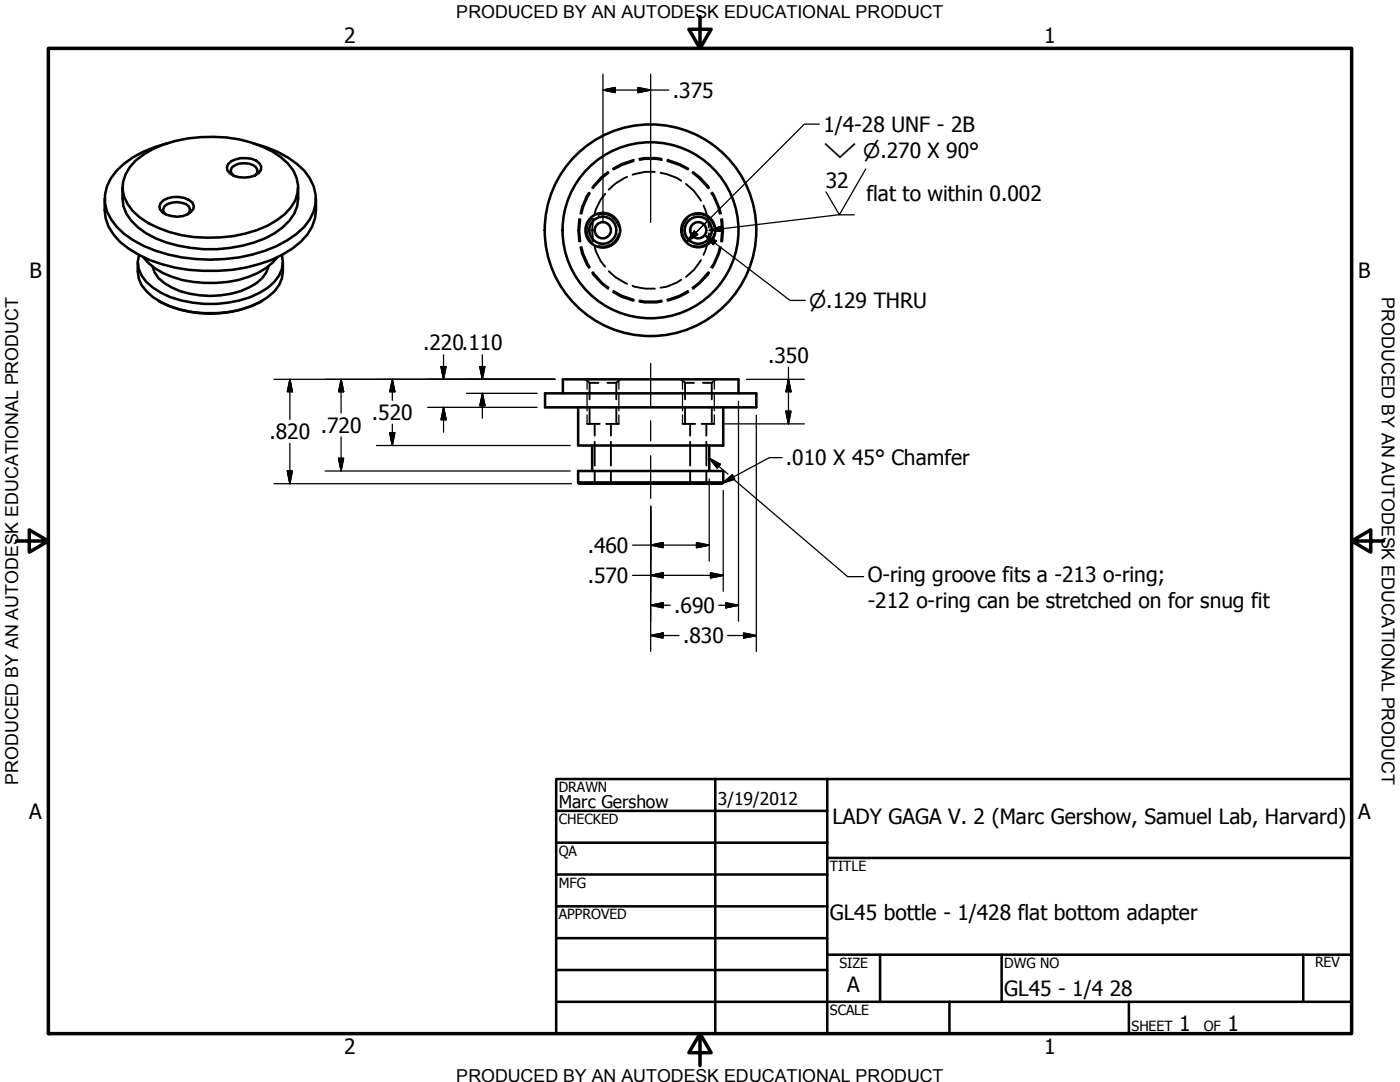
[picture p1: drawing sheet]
<svg xmlns="http://www.w3.org/2000/svg" width="279mm" height="216mm" viewBox="0 0 279 216" stroke-linecap="round" stroke-linejoin="round" font-family="sans-serif">
<!-- layer: Hidden (ANSI) -->
<g fill="none" stroke="#000" stroke-width=".38">
<path d="M117.5 38.4l-.4 .7-1 2.2-.3 1.3M117.7 38.5l-1.3 2.8-.3 1.4M120.8 38.7l-.9 1.1-1 1.9-.2 .9M121.3 34.3l-1.3 1-1.8 2.2M121.5 34.5l-1.3 1-1.8 2.1M125.2 35.3l-2.4 1.3-1.3 1.2M126.5 32.1l-2.4 .9-1.7 .8M126.5 31.9l-2.5 .8-1.7 1M127.6 31.7l1.1-.2h2.4l1 .2M127.6 31.9l1.1-.1h2.3l1.1 .1M130.7 34.3h-1.9l-2.6 .6M131.8 34.5l1.2 .2 2.1 .8 .9 .6"/>
<path d="M133.2 32.1l2.4 .9 1.7 .8M133.2 31.9l2.4 .8 1.8 1M136.9 36.7l1.6 1.4 1.4 2M138.2 34.5l1.2 1 2 2.1M138.3 34.3l1.3 1 1.9 2.2M141.9 38.5l.5 .7 .9 2.1 .3 1.4M142.2 38.4l1.3 2.9 .4 1.3M115.6 43.7l-.2 2.3 .2 2.2M115.8 49.3l.3 1.4 1 2.1 .4 .7M115.8 43.8l-.2 2.2 .2 2.2M116.1 49.3l.3 1.2 1.3 2.8M118.2 54.4l1.8 2.2 1.3 1.1"/>
<path d="M118.4 54.3l1.8 2.2 1.3 .9M118.4 43.7a13.4 13.4 0 0 0 0 4.5M118.7 49.3l.2 .9 1 1.9 .9 1.1M121.5 54.1l1.3 1.2 2.4 1.3M122.3 58.3l1.7 .9 2.5 .8M122.4 58l1.7 1 2.4 .8M126.2 57l.4 .2 2.2 .4h1.9M127.6 59.9l1.1 .2h2.3l1.1-.2M136 55.8l-.9 .6-2.1 .8-1.2 .2M137.3 58l-1.7 1-2.4 .8M137.4 58.3l-1.8 .9-2.4 .8M139.9 51.9l-1.4 1.9-1.6 1.4"/>
<path d="M140.4 41l1 2.8 .1 1.6M141.4 54.3l-2 2.2-1.2 .9M141.5 46.5l-.1 1.6-1 2.8M141.5 54.4l-.2 .5-1.7 1.7-1.3 1.1M143.6 49.3l-.3 1.2-.9 2.2-.5 .6M143.9 43.8l.2 2.2-.2 2.2M143.9 49.3l-.4 1.4-1.3 2.8M144.1 43.7l.2 2.3-.2 2.2M116.9 75.7l.3 .2M117.4 76.1l.3 .3M117.7 76.4h1.7M117.7 76.4v3.3"/>
<path d="M121.2 76.4h1.8M123 76.4v3.3M123.3 76.1l-.3 .3M123.8 75.7l-.3 .2M127.6 60.2l1.1 .2h2.4l1-.2M136 75.7l.2 .2M136.5 76.1l.2 .3M136.7 76.4h1.8M136.7 76.4v3.3M140.3 76.4h1.7M142 76.4v3.3M142.3 76.1l-.3 .3"/>
<path d="M142.8 75.7l-.2 .2M117.2 84.6h2.5M117.7 81.3v3.3M118.7 84.6v2.3M118.7 88.1v4.8M118.7 94.1v2.4M121 84.6h2.5M121.9 84.6v2.3M121.9 88.1v4.8M121.9 94.1v2.4M123 81.3v3.3M136.2 84.6h2.5"/>
<path d="M136.7 81.3v3.3M137.7 84.6v2.3M137.7 88.1v4.8M137.7 94.1v2.4M140 84.6h2.6M141 84.6v2.3M141 88.1v4.8M141 94.1v2.4M142 81.3v3.3"/>
</g>
<!-- layer: Hidden Narrow (ANSI) -->
<g fill="none" stroke="#000" stroke-width=".25">
<path d="M118.2 43.6a3 3 0 0 0 0 4.7M119.4 43a2.97 2.97 0 0 1 4 2.3M123.4 46.6a3.1 3.1 0 0 1-4 2.4M137.3 43.6a3 3 0 0 0 0 4.7M138.4 43a2.97 2.97 0 0 1 4 2.3M142.4 46.6a3.1 3.1 0 0 1-4 2.4M117.2 75.9v1.8M117.2 78.5v3.5M123.5 75.9v1.8M123.5 78.5v3.5M136.2 75.9v1.8M136.2 78.5v3.5"/>
<path d="M142.6 75.9v1.8M142.6 78.5v3.5M117.2 82.8v1.8M123.5 82.8v1.8M136.2 82.8v1.8M142.6 82.8v1.8"/>
</g>
<!-- layer: Visible (ANSI) -->
<g fill="none" stroke="#000" stroke-width=".51">
<path d="M20.9 39.6a9.7 9.7 0 0 0 4.8 10 29 29 0 0 0 17.7 4.4 28.5 28.5 0 0 0 15-4.4 9.8 9.8 0 0 0 4.7-10M24.4 37.3v2.3a7.5 7.5 0 0 0 3.1 5.7 22.5 22.5 0 0 0 13.1 4.4 26.4 26.4 0 0 0 14.2-3.2 9.6 9.6 0 0 0 4.5-5.4l.2-1.5v-2.3M27.1 32a21.4 21.4 0 0 1 12.9-4.6 24.4 24.4 0 0 1 16.1 4 7.3 7.3 0 0 1 3.3 7.1 8.7 8.7 0 0 1-4.2 5.4 26.8 26.8 0 0 1-21.4 2.4 16.5 16.5 0 0 1-7.3-4.2 6.4 6.4 0 0 1-.6-8.8zM32.6 39.9a5.2 5.2 0 0 1 5.8 .5l.3 .6a2.4 2.4 0 0 1-2.2 2.1 5.8 5.8 0 0 1-4.1-.7 1.42 1.42 0 0 1 .2-2.5zM33.5 28.6a20.8 20.8 0 0 0-10.3 5.5 7.8 7.8 0 0 0 .1 11.2 22.6 22.6 0 0 0 13 6.1 31.8 31.8 0 0 0 21-3.5 10.7 10.7 0 0 0 5.7-7.4 8.6 8.6 0 0 0-3.8-7.8 22.2 22.2 0 0 0-8.7-4.1M45.5 32.8a4.7 4.7 0 0 1 4.7-1.1l.9 .4 .7 .5 .3 .7a2.13 2.13 0 0 1-2.1 2 4.6 4.6 0 0 1-4.6-1.3l-.1-.6zM46.6 35.1l-.4-.6-.2-.5a2.52 2.52 0 0 1 2.7-1.4 2.38 2.38 0 0 1 2.7 1.4l-.1 .5-.4 .6M27.5 52.3a6.8 6.8 0 0 0 3 7 21.8 21.8 0 0 0 19.4 1.9 11.2 11.2 0 0 0 5.8-4.3l.6-1.3 .2-1.4v-1.9M27.7 50.9a5.3 5.3 0 0 0 1.5 5.4 15.4 15.4 0 0 0 9.2 4.1 22.7 22.7 0 0 0 13.4-2 8.3 8.3 0 0 0 4.5-4.7l.2-1.4-.2-1.4M28.6 51.3a14.5 14.5 0 0 0 10 5 21.7 21.7 0 0 0 14.4-2.8l1.4-1 1-1.2M30.4 53.1a6.1 6.1 0 0 0 3.8 4.2 18.1 18.1 0 0 0 17-.8l1.1-1 .8-1.1 .5-1.3M33.1 42.8l-.5-.5v-.6a2.52 2.52 0 0 1 2.6-1.4l1.9 .4 .6 .4 .2 .6-.1 .6-.4 .5"/>
<path d="M31.7 60.1a22.1 22.1 0 0 0 20.6 0M108.8 78.5h42.1v2.8h-42.1zM112.3 78.5v-2.8h35.1v2.8M115.4 96.3l.2 .2h28.5l.2-.2M115.4 96.3h28.9M115.4 96.3v-2.3h28.9v2.3M115.4 81.3v7.6h28.9v-7.6M118.2 88.9v5.1M141.5 88.9v5.1"/>
<circle cx="120.3" cy="45.9" r="3.5"/>
<circle cx="120.3" cy="45.9" r="1.62"/>
<circle cx="120.3" cy="45.9" r="2.7"/>
<circle cx="129.8" cy="45.9" r="17.6"/>
<circle cx="129.8" cy="45.9" r="21.1"/>
<circle cx="139.4" cy="45.9" r="3.4"/>
<circle cx="139.4" cy="45.9" r="1.62"/>
<circle cx="139.4" cy="45.9" r="2.7"/>
</g>
<!-- layer: Border (ANSI) -->
<path d="M9.7 9.7h260v196.5h-260zM139.7 3.3v6.4l-2.2-3.9h4.4l-2.2 3.9M3.3 107.9h6.4l-3.9-2.2v4.5l3.9-2.3M269.7 107.9l3.9 2.3v-4.5l-3.9 2.2h6.4M139.7 206.2l2.2 3.9h-4.4l2.2-3.9v6.4" fill="none" stroke="#000" stroke-width=".7"/>
<!-- layer: Title (ANSI) -->
<g fill="none" stroke="#000" stroke-width=".51">
<path d="M111 155.4h158.7v50.8h-158.7zM142.7 155.4v50.8M165.1 155.4v50.8M111 161.8h54.1M111 168.1h54.1M111 174.5h54.1M165.1 171.2h104.6M111 180.8h54.1M111 187.2h54.1M111 193.5h54.1M111 199.9h158.7M165.1 190.5h104.6"/>
<path d="M175.6 190.5v9.4M189.5 199.9v6.3M199.9 190.5v9.4M225.3 199.9v6.3M260.1 190.5v9.4"/>
</g>
<!-- layer: Symbol (ANSI) -->
<g fill="none" stroke="#000" stroke-width=".25">
<path d="M163.5 24.8h-3l-21.6 21.6 2.7-2.7M172.8 33.7l-5.3 9.2-2.7-4.6M138.6 46.1l.7 .7-2.2 1.4zM138.9 46.4l-1.8 1.8M140.7 46.9l2.2 1.2-.5 .7zM140.7 46.9l17 13h3M141.5 46l2.5-.9 .1 1.1zM170.5 42.9h-3.2l-25.8 3.1M141.5 91.4l2.3 1.2-.7 .8zM141.5 91.4l3.8 3.2M144.2 96.4l2-1.7 .4 .9zM146.6 95.8l22.6 19.3h3.1"/>
<path d="M156.1 91.3h-2.6l-9.3 5.1"/>
</g>
<path d="M138.6 46.1l-1.5 2.1zM138.6 46.1l.7 .7-2.2 1.4zM140.7 46.9l2.2 1.2zM140.7 46.9l2.2 1.2-.5 .7zM141.5 46l2.5-.9zM141.5 46l2.5-.9 .1 1.1zM141.5 91.4l2.3 1.2zM141.5 91.4l2.3 1.2-.7 .8zM144.2 96.4l2-1.7zM144.2 96.4l2-1.7 .4 .9z" fill="#000" stroke="#000" stroke-width=".25"/>
<!-- layer: Dimension (ANSI) -->
<g fill="none" stroke="#000" stroke-width=".25">
<path d="M120.3 18l2.5-.5v1zM120.3 18h13.2M120.3 14.8v29.6M127.3 17.5l2.6 .5-2.6 .5zM129.9 14.8v29.6M54.7 75.7h56M57.8 75.7l.6 2.5h-1.1zM57.8 75.7v8M68.1 75.7l.5 2.5h-1zM68.1 75.7v6.7M78.3 75.7l.5 2.5h-1zM78.3 75.7v4.2"/>
<path d="M88 73.2h1l-.5 2.5zM88.5 70.8v4.9M93.1 78.5h14.1M95.8 73.2h1l-.5 2.5zM96.3 78.5l.5 2.5h-1zM96.3 70.8v4.9M96.3 78.5v4.9M149 75.7h11.5M157.4 75.7l.5 2.5h-1.1zM157.4 73.3v11.3M54.7 96.5h59.3M57.3 94h1.1l-.6 2.5z"/>
<path d="M57.8 88.5v8M64.9 94h48.9M67.6 91.4h1l-.5 2.6zM68.1 87.2v6.8M75.1 88.9h38.7M77.8 86.4h1l-.5 2.5zM78.3 84.6v4.3M85.3 81.3h21.9M88.5 81.3l.5 2.5h-1zM88.5 81.3v4.9M141.5 95.6v16.4M144.1 84.6h16.4"/>
<path d="M144.3 97.9v20.1M147.4 80.1v43.9M150.9 82.9v47.1M156.8 82h1.1l-.5 2.6zM126.2 108.8h15.3M126.2 114.8h18.1M129.9 108.8l2.4-.5v1zM129.9 114.8l2.4-.5v1zM129.9 101v29M139 108.3l2.5 .5-2.5 .5zM141.8 114.3l2.5 .5-2.5 .5zM129.9 120.8l2.4-.5v1z"/>
<path d="M129.9 126.8l2.4-.5v1zM129.9 120.8h3.8M129.9 126.8h5.6M143.4 120.8h4M144.8 120.3l2.6 .5-2.6 .5zM145.2 126.8h5.7M148.4 126.3l2.5 .5-2.5 .5z"/>
</g>
<g fill="#000" stroke="#000" stroke-width=".25">
<path d="M120.3 18l2.5-.5zM120.3 18l2.5-.5v1zM127.3 18.5l2.6-.5zM127.3 17.5l2.6 .5-2.6 .5zM57.8 75.7l.6 2.5zM57.8 75.7l.6 2.5h-1.1zM68.1 75.7l.5 2.5zM68.1 75.7l.5 2.5h-1zM78.3 75.7l.5 2.5zM78.3 75.7l.5 2.5h-1zM88 73.2l.5 2.5zM88 73.2h1l-.5 2.5z"/>
<path d="M95.8 73.2l.5 2.5zM95.8 73.2h1l-.5 2.5zM157.4 75.7l.5 2.5zM157.4 75.7l.5 2.5h-1.1zM57.3 94l.5 2.5zM57.3 94h1.1l-.6 2.5zM67.6 91.4l.5 2.6zM67.6 91.4h1l-.5 2.6zM77.8 86.4l.5 2.5zM77.8 86.4h1l-.5 2.5zM88.5 81.3l.5 2.5zM88.5 81.3l.5 2.5h-1z"/>
<path d="M96.3 78.5l.5 2.5zM96.3 78.5l.5 2.5h-1zM156.8 82l.6 2.6zM156.8 82h1.1l-.5 2.6zM129.9 108.8l2.4-.5zM129.9 108.8l2.4-.5v1zM129.9 114.8l2.4-.5zM129.9 114.8l2.4-.5v1zM139 109.3l2.5-.5zM139 108.3l2.5 .5-2.5 .5zM141.8 115.3l2.5-.5zM141.8 114.3l2.5 .5-2.5 .5z"/>
<path d="M129.9 120.8l2.4-.5zM129.9 120.8l2.4-.5v1zM129.9 126.8l2.4-.5zM129.9 126.8l2.4-.5v1zM144.8 121.3l2.6-.5zM144.8 120.3l2.6 .5-2.6 .5zM148.4 127.3l2.5-.5zM148.4 126.3l2.5 .5-2.5 .5z"/>
</g>
<!-- layer: Centerline (ANSI) -->
<path d="M129.9 72.5v8.5M129.9 83.9v4M129.9 90.9v8.5" fill="none" stroke="#000" stroke-width=".25"/>
<g font-size="4.2">
<text x="68.7" y="8.6">2</text>
<text x="208.4" y="8.6">1</text>
<text x="134.3" y="19.5">.375</text>
<text x="164.3" y="26.3">1/4-28 UNF - 2B</text>
<text x="164.8" y="37.6">32</text>
<text x="172.9" y="40.1">flat to within 0.002</text>
<text x="5.9" y="55.5">B</text>
<text x="271.1" y="55.5">B</text>
<text x="84.5" y="69.9">.220.110</text>
<text x="153.3" y="72.4">.350</text>
<text x="74.2" y="83.8">.520</text>
<text x="53.8" y="87.6">.820</text>
<text x="64" y="86.4">.720</text>
<text x="156.8" y="92.8">.010 X 45° Chamfer</text>
<text x="117.3" y="110.3">.460</text>
<text x="117.3" y="116.3">.570</text>
<text x="173.2" y="116.2">O-ring groove fits a -213 o-ring;</text>
<text x="134.6" y="122.3">.690</text>
<text x="173.2" y="121.3">-212 o-ring can be stretched on for snug fit</text>
<text x="136.3" y="128.3">.830</text>
<text x="5.8" y="163.4">A</text>
<text x="166.1" y="164.5">LADY GAGA V. 2 (Marc Gershow, Samuel Lab, Harvard)</text>
<text x="271" y="163.4">A</text>
<text x="165.6" y="183.6">GL45 bottle - 1/428 flat bottom adapter</text>
<text x="169.1" y="198">A</text>
<text x="200.4" y="198.8">GL45 - 1/4</text>
<text x="221.5" y="198.8">28</text>
<text x="235.3" y="205.7">1</text>
<text x="245" y="205.7">1</text>
<text x="68.7" y="210.3">2</text>
<text x="208.4" y="210.3">1</text>
</g>
<g font-size="4">
<text x="164.3" y="31.6">⌵ ⌀.270 X 90°</text>
<text x="161.5" y="61.5">⌀.129 THRU</text>
</g>
<g font-size="3.6">
<text x="91.1" y="3.6">PRODUCED BY AN AUTODESK EDUCATIONAL PRODUCT</text>
<text x="275.8" y="59.3" transform="rotate(90 275.8 59.3)">PRODUCED BY AN AUTODESK EDUCATIONAL PRODUCT</text>
<text x="3.6" y="156.6" transform="rotate(-90 3.6 156.6)">PRODUCED BY AN AUTODESK EDUCATIONAL PRODUCT</text>
<text x="91.1" y="215.9">PRODUCED BY AN AUTODESK EDUCATIONAL PRODUCT</text>
</g>
<g font-size="3.5">
<text x="111.5" y="161.2">Marc Gershow</text>
<text x="143.3" y="160.7">3/19/2012</text>
</g>
<g font-size="2.8">
<text x="111.5" y="158">DRAWN</text>
<text x="111.5" y="164.4">CHECKED</text>
<text x="111.5" y="170.8">QA</text>
<text x="165.6" y="173.7">TITLE</text>
<text x="111.5" y="177.1">MFG</text>
<text x="111.5" y="183.5">APPROVED</text>
<text x="167.5" y="193.1">SIZE</text>
<text x="200.4" y="193.1">DWG NO</text>
<text x="262.4" y="193">REV</text>
<text x="165.6" y="202.5">SCALE</text>
<text x="225.8" y="205.7">SHEET</text>
<text x="240.2" y="205.7">OF</text>
</g>
</svg>
